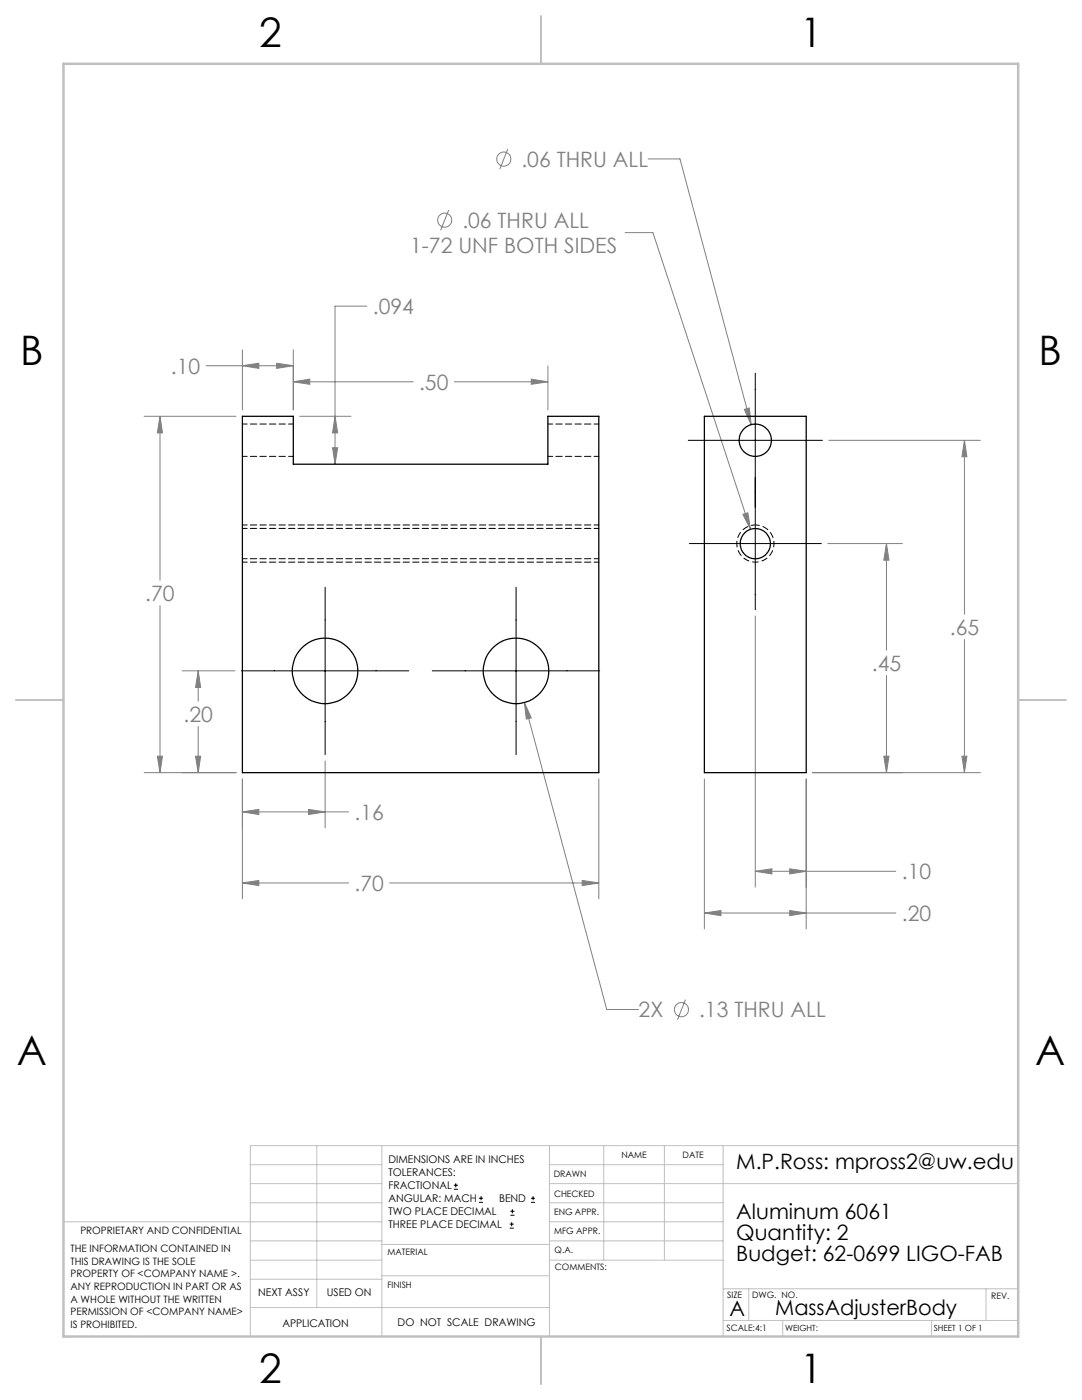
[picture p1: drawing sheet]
<svg xmlns="http://www.w3.org/2000/svg" width="216mm" height="279mm" viewBox="0 0 216 279" stroke-linecap="round" stroke-linejoin="round" font-family="sans-serif">
<g fill="none" stroke="#808080" stroke-width=".2">
<path d="M101.3 29.7l-1.6 4.1M129.3 31.7h6.4l14.2 53.1M89.5 41.9l-1.6 4.1M124.7 46.4h5.6l19.5 59.2M41.1 73h17.4M48.4 73l3.2-.5v1zM48.4 69.8v12M55.2 72.5l3.3 .5-3.3 .5zM58.5 76.2l3.3-.5v1zM58.5 69.8v12M58.5 76.2h23.9M73.2 61.1h-6.3v31.5"/>
<path d="M90.7 76.2h18.6M106 75.7l3.3 .5-3.3 .5zM109.3 73v8.8M28.8 83.1h18.3M31.9 83.1l.5 3.3h-1zM31.9 83.1v32.7M59.8 83.1h10.2M66.4 89.4h1l-.5 3.2zM66.9 83.1l.5 3.3h-1zM148.5 81.7l1-.3 .4 3.4zM165.4 87.9h30.2M192.4 87.9l.5 3.3h-1z"/>
<path d="M192.4 87.9v34.7M148.2 102.7l1-.4 .6 3.3zM165.2 108.5h14.9M176.9 108.5l.5 3.3h-1zM176.9 108.5v21.3M31.9 120.9v33.3M36.4 133.9h10.5M39.5 133.9l.5 3.3h-1zM39.5 133.9v6M150.7 122.9v54.2M176.9 134.8v19.4M192.4 127.6v26.6"/>
<path d="M28.8 154.2h18.3M31.4 150.9h1l-.5 3.3zM39 150.9h1l-.5 3.3zM39.5 145v9.2M48.4 155.5v23.9M64.9 151.9v13.3M104.6 140.2l1.4 3.1-1 .2zM104.6 140.2l16.5 61.3h6.3M119.5 155.5v23.9M140.5 155.5v29.9M160.9 155.5v29.9M162.1 154.2h33.5"/>
<path d="M176.4 150.9h1l-.5 3.3zM191.9 150.9h1l-.5 3.3zM48.4 176.2l3.2-.5v1zM48.4 162l3.2-.5v1.1zM48.4 176.2h21.2M48.4 162h21.2M61.6 161.5l3.3 .5-3.3 .6zM77.8 176.2h41.7M116.2 175.7l3.3 .5-3.3 .5zM150.7 173.9l3.3-.5v1zM150.7 173.9h28.1M157.6 173.4l3.3 .5-3.3 .5z"/>
<path d="M136.8 199.5l-1.6 4M140.5 182.2l3.4-.5v1zM140.5 182.2h38.3M157.6 181.7l3.3 .5-3.3 .5z"/>
<circle cx="100.5" cy="31.8" r="1.41"/>
<circle cx="88.7" cy="43.9" r="1.4"/>
<circle cx="136" cy="201.5" r="1.41"/>
</g>
<g fill="none" stroke="#000" stroke-width=".2">
<path d="M150.7 74.5v47.2M137.3 87.9h26.8M64.9 117.2v33.4M103 117.2v33.4M137.5 108.5h26.4M48.2 133.9h33.4M86.3 133.9h33.4M90.6 237.3h.8M90.6 236.5h.8M90.9 236.1v.9M95.6 240h.8M95.6 239.1h.8"/>
<path d="M96 238.7v.8M105.9 240h.9M105.9 239.1h.9M106.4 238.7v.8M101.7 245.1h.8M101.7 244.3h.8M101.8 242.5h.9M101.8 241.7h.9M102.1 243.9v.8M102.2 241.3v.8"/>
</g>
<path d="M150.7 104.8a3.7 3.7 0 0 1 3.3 5.5 3.7 3.7 0 0 1-6.4 .2 3.7 3.7 0 0 1 2.9-5.7h.2" fill="none" stroke="#000" stroke-width=".2" stroke-dasharray="1.3 .6" stroke-dashoffset=".4" stroke-linecap="butt"/>
<g fill="none" stroke="#c0c0c0" stroke-width=".2">
<path d="M50 232.4h26.2M50 236.2h26.2M63.2 228.6v32.3M76.2 228.6v38.1M109.6 228.6v38.1M109.6 232.4h34.7M109.6 236.2h93.6M120.5 228.6v22.9M132.6 228.6v22.9M144.3 228.6v38.1M203.2 228.6h-153.2v38.1M12.7 243.8h63.5"/>
<path d="M50 251.5h26.2M50 240h26.2M50 247.7h26.2M50 255.3h26.2M76.2 254.6h33.4M76.2 248.4h33.4M109.6 251.5h34.7M109.6 243.8h34.7M109.6 240h34.7M109.6 247.7h34.7M144.3 257.2h58.9M149.4 257.2v6.3"/>
<path d="M196.7 257.2v6.3M50 260.9h59.6M144.3 263.5h58.9M156.2 263.5v3.2M185.9 263.5v3.2"/>
</g>
<path d="M108 3.2v9.5M3.1 139.7h9.6M203.2 139.7h9.5M108 266.7v9.6" fill="none" stroke="#c0c0c0" stroke-width=".25"/>
<path d="M12.7 12.7h190.5v254h-190.5z" fill="none" stroke="#c0c0c0" stroke-width=".5"/>
<path d="M119.5 112.2h-71.1M119.5 104.8h-71.1" fill="none" stroke="#000" stroke-width=".2" stroke-dasharray="1.3 .6" stroke-dashoffset=".3"/>
<path d="M48.4 176.2l3.2-.5v1zM116.2 175.7l3.3 .5-3.3 .5zM31.9 83.1l.5 3.3h-1zM31.4 150.9h1l-.5 3.3zM66.9 83.1l.5 3.3h-1zM66.4 89.4h1l-.5 3.2zM48.4 73l3.2-.5v1zM55.2 72.5l3.3 .5-3.3 .5zM58.5 76.2l3.3-.5v1zM106 75.7l3.3 .5-3.3 .5zM39.5 133.9l.5 3.3h-1zM39 150.9h1l-.5 3.3zM48.4 162l3.2-.5v1.1zM61.6 161.5l3.3 .5-3.3 .6zM104.6 140.2l.4 3.3 1-.2zM140.5 182.2l3.4-.5v1zM157.6 181.7l3.3 .5-3.3 .5zM176.4 150.9h1l-.5 3.3zM176.9 108.5l.5 3.3h-1zM191.9 150.9h1l-.5 3.3zM192.4 87.9l.5 3.3h-1zM157.6 173.4l3.3 .5-3.3 .5zM150.7 173.9l3.3-.5v1zM148.5 81.7l1.4 3.1-.4-3.4zM148.2 102.7l1.6 2.9-.6-3.3z" fill="#808080"/>
<g fill="none" stroke="#000" stroke-width=".25">
<path d="M48.4 83.1h10.1v9.5h50.8v-9.5h10.2v71.1h-71.1zM140.5 83.1h20.4v71.1h-20.4z"/>
<circle cx="150.7" cy="87.9" r="3.2"/>
<circle cx="150.7" cy="108.5" r="3"/>
<circle cx="64.9" cy="133.9" r="6.5"/>
<circle cx="103" cy="133.9" r="6.5"/>
</g>
<path d="M48.4 91.1h10.1M58.5 84.6h-10.1M109.3 91.1h10.2M119.5 84.6h-10.2M48.4 111.5h71.1M119.5 105.5h-71.1" fill="none" stroke="#000" stroke-width=".2" stroke-dasharray="1.3 .6" stroke-dashoffset=".3"/>
<g font-size="8.1">
<text x="51.7" y="9.3">2</text>
<text x="159.7" y="9.3">1</text>
<text x="4" y="72.8">B</text>
<text x="207.2" y="72.8">B</text>
<text x="3.3" y="212.5">A</text>
<text x="206.5" y="212.5">A</text>
<text x="51.7" y="276">2</text>
<text x="159.7" y="276">1</text>
</g>
<g font-size="4.2" fill="#808080">
<text x="104" y="33.3">.06 THRU ALL</text>
<text x="92.3" y="45.5">.06 THRU ALL</text>
<text x="81.8" y="50.6">1-72 UNF BOTH SIDES</text>
<text x="74.4" y="62.7">.094</text>
<text x="34.1" y="74.6">.10</text>
<text x="83.6" y="77.8">.50</text>
<text x="29" y="119.9">.70</text>
<text x="189.5" y="126.7">.65</text>
<text x="174" y="133.9">.45</text>
<text x="36.6" y="144.1">.20</text>
<text x="70.7" y="163.6">.16</text>
<text x="70.7" y="177.8">.70</text>
<text x="180" y="175.5">.10</text>
<text x="180" y="183.8">.20</text>
<text x="127.4" y="203">2X</text>
<text x="139.5" y="203">.13 THRU ALL</text>
</g>
<g font-size="4.2">
<text x="146.9" y="233.3">M.P.Ross: mpross2@uw.edu</text>
<text x="146.9" y="243.3">Aluminum 6061</text>
<text x="146.9" y="247.5">Quantity: 2</text>
<text x="146.9" y="251.7">Budget: 62-0699 LIGO-FAB</text>
<text x="145.6" y="262.7">A</text>
<text x="154.7" y="262.4">MassAdjusterBody</text>
</g>
<g font-size="2.1">
<text x="77.5" y="232.2">DIMENSIONS ARE IN INCHES</text>
<text x="77.5" y="234.7">TOLERANCES:</text>
<text x="77.5" y="237.3">FRACTIONAL</text>
<text x="77.5" y="239.9">ANGULAR: MACH</text>
<text x="99.6" y="239.9">BEND</text>
<text x="77.5" y="242.5">TWO PLACE DECIMAL</text>
<text x="77.5" y="245.1">THREE PLACE DECIMAL</text>
<text x="51.5" y="258.7">NEXT ASSY</text>
<text x="65.2" y="258.6">USED ON</text>
<text x="56.3" y="264.8">APPLICATION</text>
<text x="79.3" y="264.6">DO NOT SCALE DRAWING</text>
</g>
<g font-size="2">
<text x="14.1" y="249.9">THE INFORMATION CONTAINED IN</text>
<text x="16" y="246.3">PROPRIETARY AND CONFIDENTIAL</text>
<text x="14.1" y="252.4">THIS DRAWING IS THE SOLE</text>
<text x="14.1" y="254.9">PROPERTY OF &lt;COMPANY NAME &gt;.</text>
<text x="14.1" y="257.4">ANY REPRODUCTION IN PART OR AS</text>
<text x="14.1" y="260">A WHOLE WITHOUT THE WRITTEN</text>
<text x="14.1" y="262.5">PERMISSION OF &lt;COMPANY NAME&gt;</text>
<text x="14.1" y="265">IS PROHIBITED.</text>
</g>
<g font-size="1.8">
<text x="124" y="231.1">NAME</text>
<text x="136.2" y="231.1">DATE</text>
<text x="110.5" y="234.8">DRAWN</text>
<text x="110.5" y="238.9">CHECKED</text>
<text x="110.6" y="242.5">ENG APPR.</text>
<text x="77.3" y="250.5">MATERIAL</text>
<text x="110.6" y="246.3">MFG APPR.</text>
<text x="110.7" y="250">Q.A.</text>
<text x="77.3" y="257">FINISH</text>
<text x="110.7" y="253.5">COMMENTS:</text>
<text x="145.1" y="259">SIZE</text>
<text x="150.1" y="259.1">DWG. NO.</text>
<text x="197.8" y="259.2">REV.</text>
<text x="145" y="265.7">SCALE:4:1</text>
</g>
<g font-size="1.7">
<text x="156.7" y="265.7">WEIGHT:</text>
<text x="186.3" y="265.7">SHEET 1 OF 1</text>
</g>
</svg>
